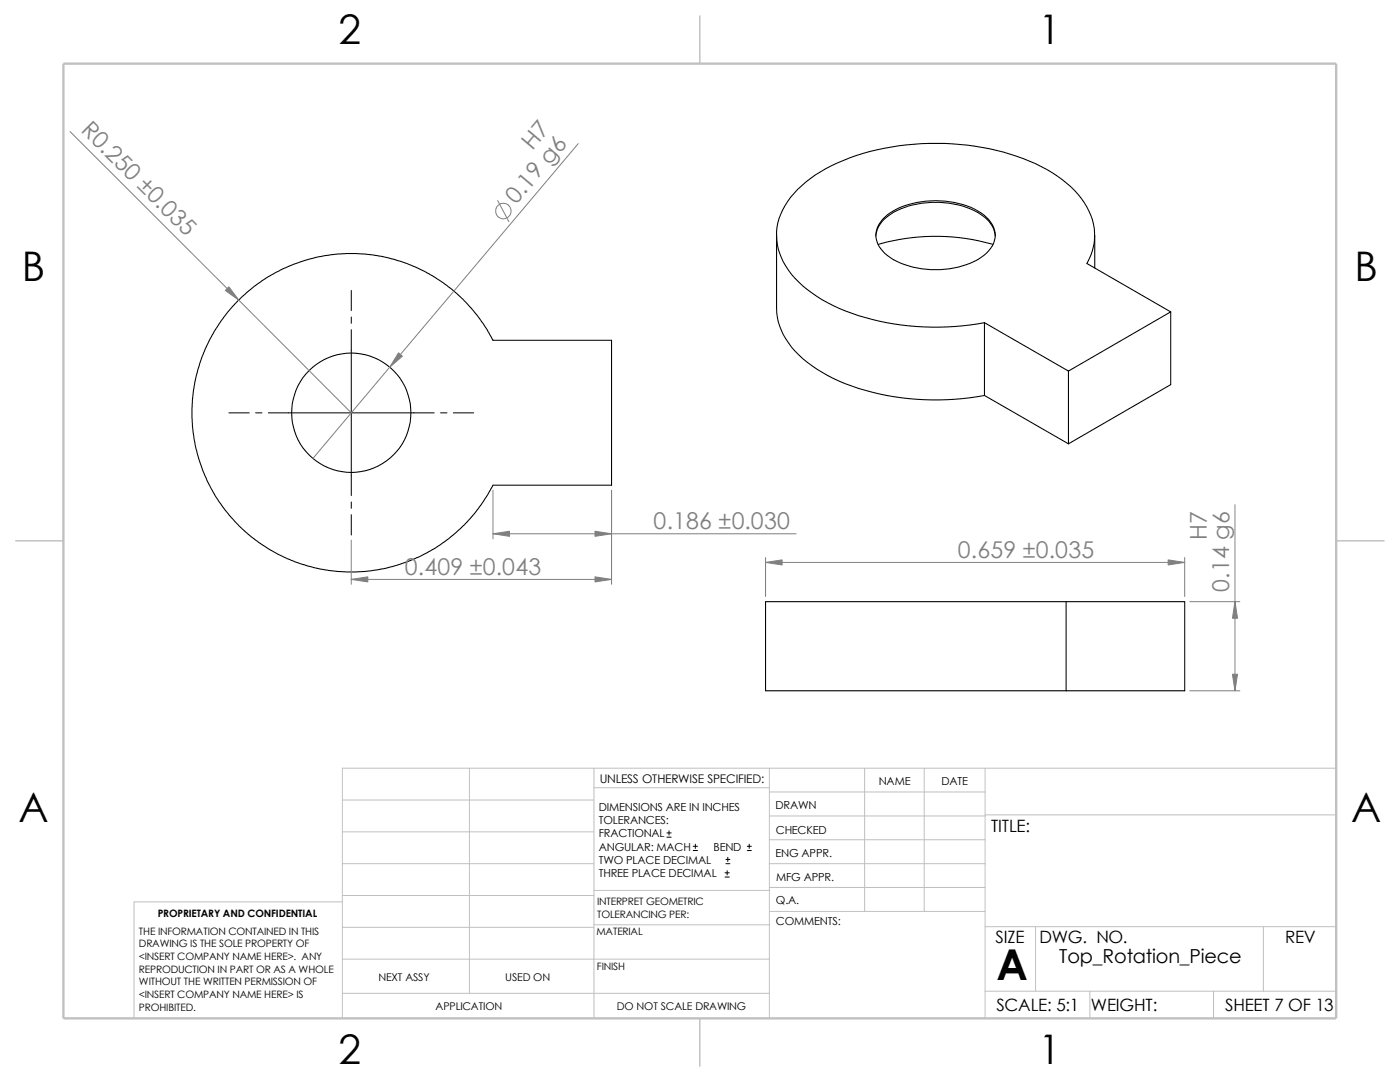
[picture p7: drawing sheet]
<svg xmlns="http://www.w3.org/2000/svg" width="279mm" height="216mm" viewBox="0 0 279 216" stroke-linecap="round" stroke-linejoin="round" font-family="sans-serif">
<g fill="none" stroke="#c0c0c0" stroke-width=".2">
<path d="M68.3 159.6h50.2M93.7 153.3v44.9M118.5 157.2h35M118.5 153.3v49.9M153.5 158h43.1M153.5 153.3v49.9M172.6 153.3v28.6M184.4 153.3v28.6M196.6 153.3v49.9M266.7 153.3h-198.4v49.9M68.3 180h-41.5v23.2M68.3 172.3h50.2"/>
<path d="M68.3 166h50.2M68.3 178.7h50.2M118.5 177.7h35.1M153.5 177.1h43.1M153.5 172.3h43.1M153.5 162.8h43.1M153.5 167.6h43.1M196.6 162.6h70.1M68.3 191.4h85.2M68.3 185h50.2M68.3 198.2h85.2M118.5 184.5h35.1"/>
<path d="M153.6 181.9h43M196.6 184.9h70.1M196.6 197.8h70.1M206.7 184.9v12.9M217.5 197.8v5.4M242.2 197.8v5.4M252.1 184.9v12.9"/>
</g>
<path d="M139.7 3.2v9.5M3.1 107.9h9.6M266.7 107.9h9.5M139.7 203.2v9.5" fill="none" stroke="#c0c0c0" stroke-width=".21"/>
<path d="M12.7 12.7h254v190.5h-254z" fill="none" stroke="#c0c0c0" stroke-width=".47"/>
<g fill="none" stroke="#000" stroke-width=".21">
<path d="M155 46.9v14.6a13.5 13.5 0 0 0 5.2 10.1 35.4 35.4 0 0 0 16.8 7.3 53.7 53.7 0 0 0 19.5 0M174.8 47.1a6.2 6.2 0 0 1 3.5-4.7 18.7 18.7 0 0 1 16.8 0 6.2 6.2 0 0 1 3.5 4.7M175.3 48.8a41.4 41.4 0 0 1 22.9 0M176.6 43.3a16 16 0 0 1 12-3.2 13.3 13.3 0 0 1 8.7 3.7 4.5 4.5 0 0 1-.4 6.7 15.3 15.3 0 0 1-10.2 3.3 15.8 15.8 0 0 1-10.1-3.3 4.5 4.5 0 0 1 0-7.2zM218.5 46.9v6.6M47.5 60l.5-.5a31.8 31.8 0 0 1 50.4 8.4h23.6v28.9h-23.6l-1.8 3a31.8 31.8 0 0 1-46.5 7.3 31.8 31.8 0 0 1-2.6-47.1zM196.5 64.4l16.7 9.6M196.5 78.9l16.7 9.7M196.5 64.4v14.5M213.2 74v14.6M233.6 62.2l-16.7-9.6a11.4 11.4 0 0 0-1-12.9 26.3 26.3 0 0 0-13-8.5 51.4 51.4 0 0 0-35.8 1.3 22.5 22.5 0 0 0-10.4 8.5 11.5 11.5 0 0 0 1.3 13.8 28.9 28.9 0 0 0 14.7 8.6 52.6 52.6 0 0 0 23.8 1M233.6 62.2l-20.4 11.8"/>
<path d="M233.6 62.2v14.6l-20.4 11.8M212.8 120.1v17.7M212.8 120.1h23.6v17.7h-23.6M212.8 120.1h-60v17.7h60"/>
<circle cx="70.1" cy="82.4" r="11.9"/>
</g>
<g fill="none" stroke="#000" stroke-width=".2">
<path d="M70.1 58v4M70.1 63.2v1.3M70.1 65.8v33.1M45.7 82.4h4M51 82.4h1.3M53.6 82.4h33.1M87.9 82.4h1.3M90.5 82.4h4M70.1 100.2v1.2M70.1 102.7v4.1M133.1 167h.8M133.1 166.2h.8"/>
<path d="M133.5 165.8v.8M138.3 169.7h.9M138.3 168.9h.9M138.8 168.4v.9M144.7 175h.8M144.7 174.2h.8M144.9 172.3h.8M144.9 171.5h.8M145.1 173.7v.9M145.2 171.1v.8M149.1 169.7h.8M149.1 168.9h.8"/>
<path d="M149.5 168.4v.9"/>
</g>
<g fill="none" stroke="#808080" stroke-width=".2">
<path d="M14 26.2l56.1 56.2M115.4 28.7l-53 62.8M99.3 40l2.3 4.2M98.4 97.8v9.7M122 97.8v18.8M70.1 107.8v8.8M70.1 115.6h51.9M98.4 106.5h60.5M152.8 111.3v7.7M152.8 112.2h83.6M236.4 111.3v7.7M246.5 100.7v37.1"/>
<path d="M237.4 137.8h10M237.4 120.1h10"/>
<circle cx="100.5" cy="42.1" r="1.55"/>
</g>
<g fill="#808080" stroke="#808080" stroke-width=".2">
<path d="M152.8 112.2l3.3-.5v1z"/>
<path d="M233.1 111.7l3.3 .5-3.3 .5z"/>
<path d="M246 134.5h1l-.5 3.3z"/>
<path d="M246.5 120.1l.5 3.3h-1z"/>
<path d="M45 58l.7-.8 2 2.7z"/>
<path d="M79.5 70.4l.8 .7-2.5 2.2z"/>
<path d="M70.1 115.6l3.3-.5v1z"/>
<path d="M118.7 115.1l3.3 .5-3.3 .5z"/>
<path d="M98.4 106.5l3.3-.5v1z"/>
<path d="M118.7 106l3.3 .5-3.3 .5z"/>
</g>
<text font-size="8.5" x="198.8" y="195.5">A</text>
<g font-size="8.1">
<text x="67.6" y="8.8">2</text>
<text x="207.3" y="8.8">1</text>
<text x="4.4" y="56.1">B</text>
<text x="270.3" y="56.1">B</text>
<text x="3.7" y="164.1">A</text>
<text x="269.6" y="164.1">A</text>
<text x="67.6" y="212.3">2</text>
<text x="207.3" y="212.3">1</text>
</g>
<g font-size="4.6" fill="#808080">
<text x="16" y="26.1" transform="rotate(45 16 26.1)">R0.250 ±0.035</text>
<text x="106.3" y="30.2" transform="rotate(-50 106.3 30.2)">H7</text>
<text x="103" y="41" transform="rotate(-50 103 41)">0.19 g6</text>
<text x="130.4" y="105.6">0.186 ±0.030</text>
<text x="240.8" y="107.8" transform="rotate(-90 240.8 107.8)">H7</text>
<text x="191.1" y="111.3">0.659 ±0.035</text>
<text x="80.8" y="114.7">0.409 ±0.043</text>
<text x="245.3" y="118.1" transform="rotate(-90 245.3 118.1)">0.14 g6</text>
</g>
<text font-size="3.9" x="211.4" y="192.2">Top_Rotation_Piece</text>
<g font-size="3.4">
<text x="197.8" y="166">TITLE:</text>
<text x="198.7" y="188.1">SIZE</text>
<text x="207.5" y="188.1">DWG. NO.</text>
<text x="256.5" y="188.2">REV</text>
<text x="198.8" y="201.7">SCALE: 5:1</text>
<text x="217.7" y="201.8">WEIGHT:</text>
<text x="244.5" y="201.7">SHEET 7 OF 13</text>
</g>
<text font-size="2.4" x="119.7" y="156.2">UNLESS OTHERWISE SPECIFIED:</text>
<g font-size="2.2">
<text x="119.5" y="161.8">DIMENSIONS ARE IN INCHES</text>
<text x="154.8" y="161.5">DRAWN</text>
<text x="175.4" y="156.7">NAME</text>
<text x="187.9" y="156.7">DATE</text>
<text x="119.5" y="164.4">TOLERANCES:</text>
<text x="119.5" y="167.1">FRACTIONAL</text>
<text x="154.8" y="166.3">CHECKED</text>
<text x="119.5" y="169.8">ANGULAR: MACH</text>
<text x="119.5" y="172.4">TWO PLACE DECIMAL</text>
<text x="142.4" y="169.8">BEND</text>
<text x="154.8" y="171">ENG APPR.</text>
<text x="119.5" y="175">THREE PLACE DECIMAL</text>
<text x="154.9" y="175.7">MFG APPR.</text>
<text x="154.9" y="184.7">COMMENTS:</text>
<text x="154.9" y="180.5">Q.A.</text>
</g>
<g font-size="2.1">
<text x="75.5" y="195.7">NEXT ASSY</text>
<text x="100.8" y="195.7">USED ON</text>
<text x="86.9" y="201.5">APPLICATION</text>
<text x="123.1" y="201.6">DO NOT SCALE DRAWING</text>
</g>
<g font-size="2">
<text x="31.5" y="183">PROPRIETARY AND CONFIDENTIAL</text>
<text x="119.2" y="180.6">INTERPRET GEOMETRIC</text>
<text x="119.2" y="183.1">TOLERANCING PER:</text>
<text x="27.7" y="186.5">THE INFORMATION CONTAINED IN THIS</text>
<text x="27.7" y="189.1">DRAWING IS THE SOLE PROPERTY OF</text>
<text x="27.7" y="191.6">&lt;INSERT COMPANY NAME HERE&gt;. ANY</text>
<text x="119" y="186.6">MATERIAL</text>
<text x="27.7" y="194.1">REPRODUCTION IN PART OR AS A WHOLE</text>
<text x="27.7" y="196.6">WITHOUT THE WRITTEN PERMISSION OF</text>
<text x="119.1" y="193.5">FINISH</text>
<text x="27.7" y="199.1">&lt;INSERT COMPANY NAME HERE&gt; IS</text>
<text x="27.7" y="201.7">PROHIBITED.</text>
</g>
</svg>
